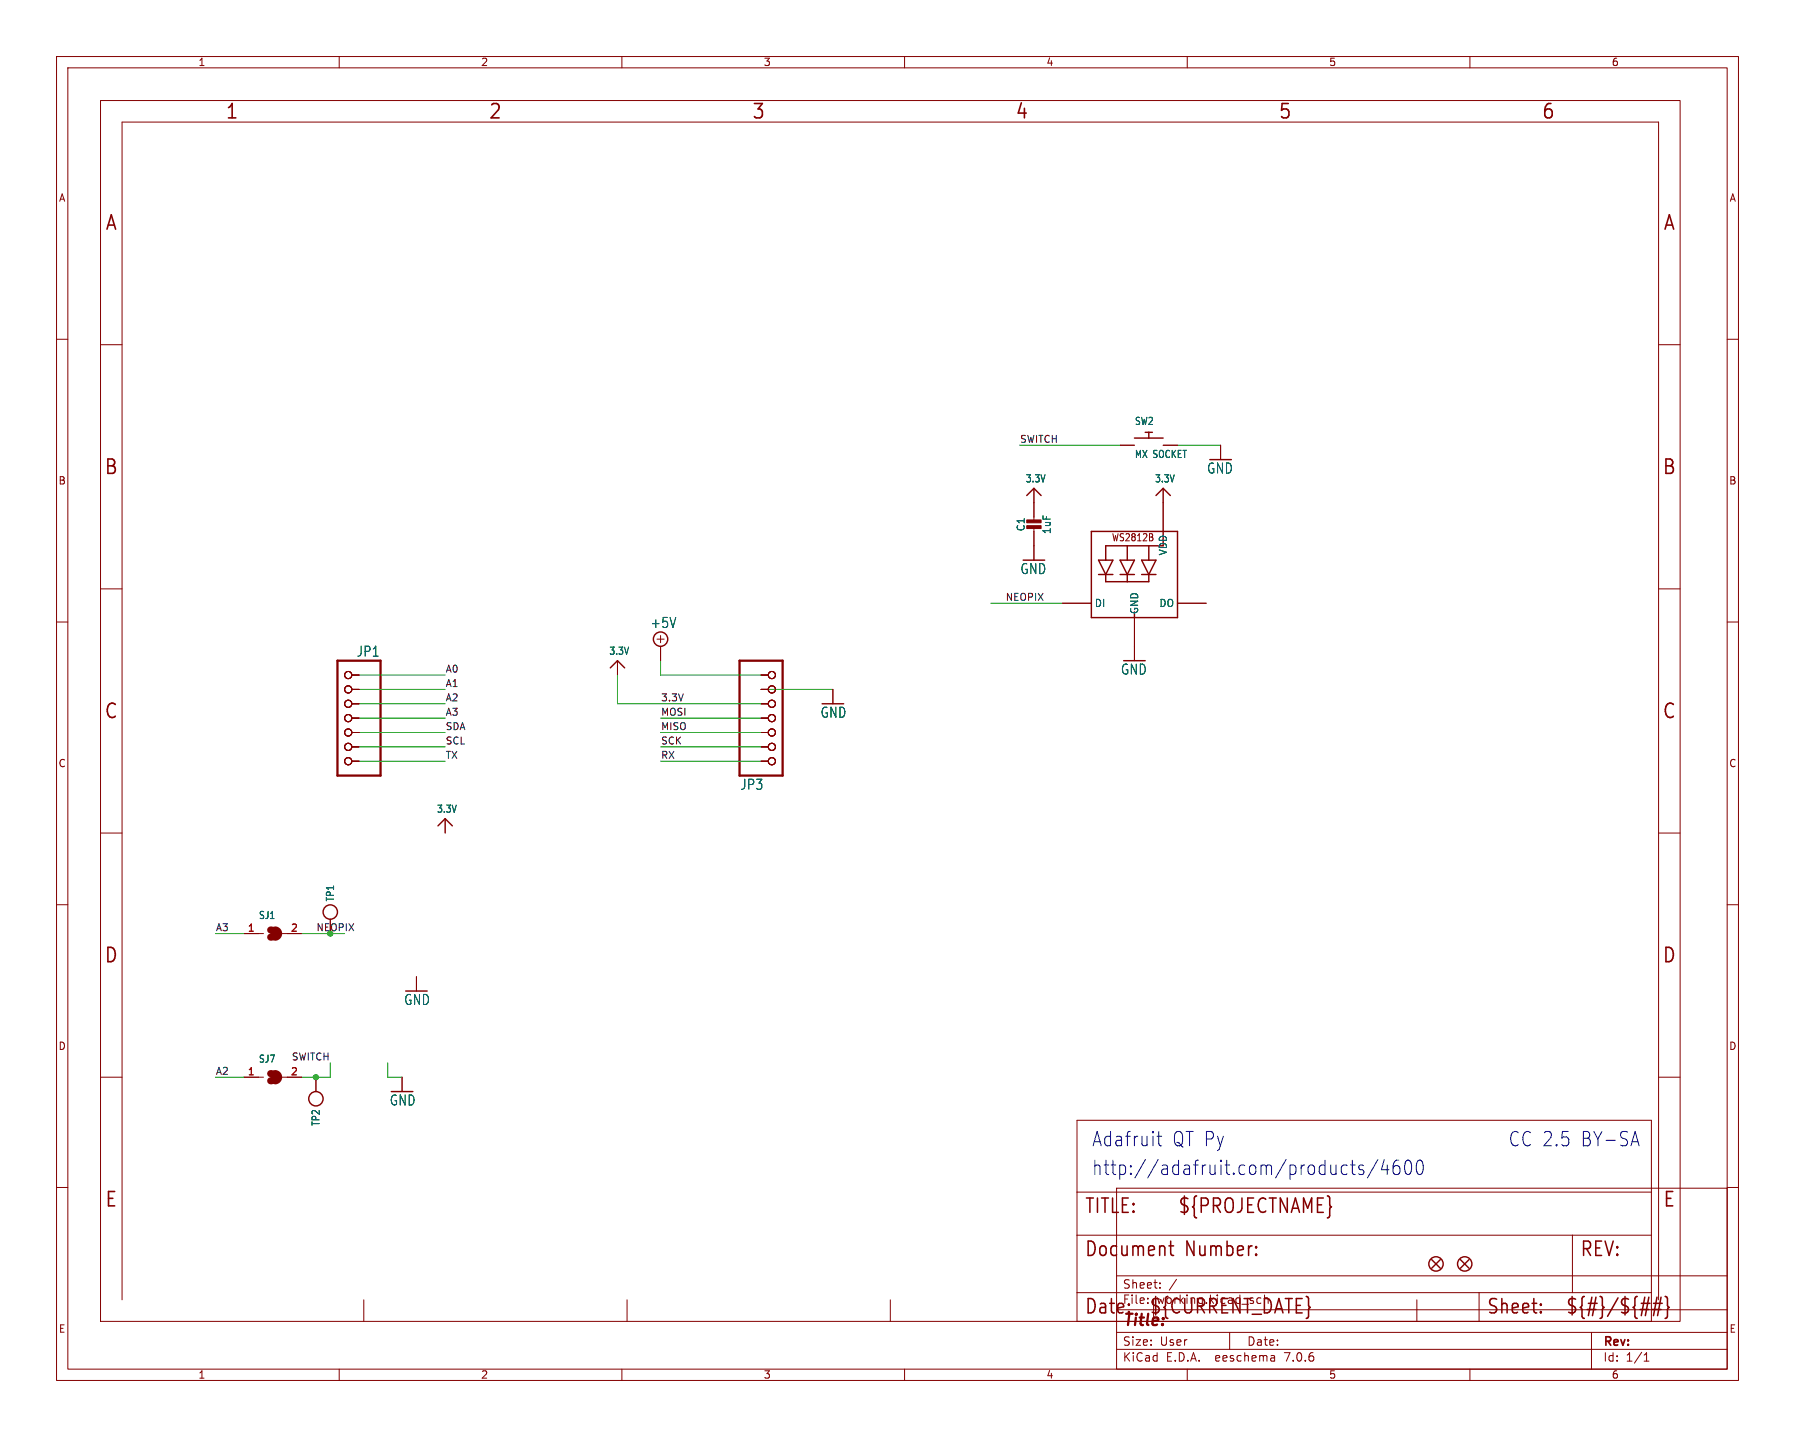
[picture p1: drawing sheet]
<svg xmlns="http://www.w3.org/2000/svg" width="317mm" height="254mm" viewBox="0 0 317 254" stroke-linecap="round" stroke-linejoin="round" font-family="sans-serif">
<g fill="none" stroke="#840000" stroke-width=".18">
<path d="M10 10h297.5v234.1h-297.5zM12 12h293.5v230.1h-293.5zM17.8 17.8h279.4v215.9h-279.4zM60 10v2M110 10v2M160 10v2M210 10v2M260 10v2M10 60h2M305.5 60h2M17.8 61h3.8M198.1 78.7h2.6"/>
<path d="M205.7 78.7h2.6M215.9 78.7v2.6M293.4 61h3.8M182.9 86.4v5.8M182.9 93.2v5.9M203.9 95.1v.4M205.7 86.4v7.6M10 110h2M17.8 104.1h3.8M62.2 119.4h1.3M109.2 116.8v2.6M116.2 113h1.3"/>
<path d="M116.8 112.4v1.3M116.8 114.3v2.5M134.6 119.4h1.3M188 106.7h5M200.7 109.2v7.6M208.3 106.7h5.1M293.4 104.1h3.8M305.5 110h2M62.2 121.9h1.3M62.2 124.5h1.3M62.2 127h1.3M62.2 129.5h1.3"/>
<path d="M62.2 132.1h1.3M62.2 134.6h1.3M134.6 121.9h1.3M134.6 124.5h1.3M134.6 127h1.3M134.6 129.5h1.3M134.6 132.1h1.3M134.6 134.6h1.3M147.3 121.9v2.6M10 160h2M17.8 147.3h3.8M78.7 144.8v2.5"/>
<path d="M293.4 147.3h3.8M305.5 160h2M43.2 165.1h3.4M49.9 165.1h3.4M58.4 162.6v2.5M73.7 172.7v2.6M17.8 190.5h3.8M43.2 190.5h3.4M49.9 190.5h3.4M55.9 190.5v2.5M71.1 190.5v2.5M190.5 198.1h101.6v35.6h-101.6z"/>
<path d="M293.4 190.5h3.8M10 210h2M190.5 210.8h101.6M190.5 218.4h101.6M197.5 210.1h108v32h-108zM278.1 218.4v10.2M305.5 210h2M21.6 229.9v-208.3h271.8v208.3M64.3 229.9v3.8M110.9 229.9v3.8M157.5 229.9v3.8M190.5 228.6h101.6"/>
<path d="M197.5 238.6h108M197.5 235.6h108M197.5 231.6h108M197.5 225.6h108M205.2 227.7v.1M205.2 226.9v.1M208.1 226.2l-1.3 2M217.5 235.6v3M225.4 239.8l.1 .9M250.6 229.9v3.8M261.6 228.6v5.1M281.5 235.6v6.5"/>
<path d="M290.8 239.6l.4-.4v1.5M60 242.1v2M110 242.1v2M160 242.1v2M210 242.1v2M225.5 240.6l-.2 .1M225.5 240.1h-.2M260 242.1v2M290.8 240.7h.9"/>
<circle cx="61.6" cy="119.4" r=".63"/>
<circle cx="136.5" cy="119.4" r=".63"/>
<circle cx="61.6" cy="132.1" r=".63"/>
<circle cx="61.6" cy="129.5" r=".63"/>
<circle cx="61.6" cy="124.5" r=".63"/>
<circle cx="61.6" cy="134.6" r=".63"/>
<circle cx="61.6" cy="121.9" r=".63"/>
<circle cx="61.6" cy="127" r=".63"/>
<circle cx="136.5" cy="134.6" r=".63"/>
<circle cx="136.5" cy="124.5" r=".63"/>
<circle cx="136.5" cy="121.9" r=".63"/>
<circle cx="136.5" cy="132.1" r=".63"/>
<circle cx="136.5" cy="127" r=".63"/>
<circle cx="136.5" cy="129.5" r=".63"/>
</g>
<g fill="none" stroke="#840000" stroke-width=".25">
<path d="M200.7 77.5h5M202.6 76.5h1.2M203.2 76.5v1M181.6 87.6l1.3-1.2 1.2 1.2M193 94h15.3v15.2h-15.3zM194.3 99.1h2.5l-1.2 2.5zM198.1 99.1h2.6l-1.3 2.5zM199.4 96.5v2.6M201.9 99.1h2.6l-1.3 2.5zM203.2 96.5v2.6M204.5 87.6l1.2-1.2 1.3 1.2M205.7 94v2.5h-10.1v2.6"/>
<path d="M107.9 118.1l1.3-1.3 1.3 1.3M194.3 101.6h2.5M195.6 101.6v1.3h7.6v-1.3M198.1 101.6h2.6M199.4 101.6v1.3M201.9 101.6h2.6M77.5 146l1.2-1.2 1.3 1.2M253.2 222.8l1.6 1.5M254.8 222.8l-1.6 1.5M258.3 222.8l1.5 1.5M259.8 222.8l-1.5 1.5"/>
<circle cx="116.8" cy="113" r="1.27"/>
<circle cx="58.4" cy="161.3" r="1.27"/>
<circle cx="55.9" cy="194.3" r="1.27"/>
<circle cx="254" cy="223.5" r="1.27"/>
<circle cx="259.1" cy="223.5" r="1.27"/>
</g>
<g fill="none" stroke="#840000" stroke-width=".27">
<path d="M207.1 219.5v2.2l.1 .2 .4 .1M206.8 220.3h.8M222.2 221.8l.1 .1-.1 .1M222.2 221.8l-.1 .1 .1 .1M222.2 220.4v.3M222.2 221.8v.2M222.2 220.4l.1 .2-.1 .1M222.2 220.4l-.1 .2 .1 .1M272.5 231.9l.1 .2-.1 .1M272.5 230.6l.1 .1-.1 .2M290.1 231.6h1.5M290.3 230.5h1.6"/>
<path d="M291.6 229.4l-.6 3.3M292.3 231.6h1.5M292.5 230.5h1.5M293.1 229.4l-.6 3.3M293.8 229.4l-.6 3.3M294.5 229.3l.3 .1 .1 .2v1.3l.3 .3-.3 .4v1.2l-.1 .2-.3 .1"/>
</g>
<path d="M47.9 164.5a.64 .64 0 0 1 .6 .6 .64 .64 0 0 1-.6 .6M48.6 164.5a.64 .64 0 0 1 .7 .6 .64 .64 0 0 1-.7 .6M47.9 189.9a.64 .64 0 0 1 .6 .6 .64 .64 0 0 1-.6 .6M48.6 189.9a.64 .64 0 0 1 .7 .6 .64 .64 0 0 1-.7 .6" fill="none" stroke="#840000" stroke-width="1.3"/>
<path d="M59.7 116.8h7.6v20.4h-7.6zM130.8 116.8h7.6v20.4h-7.6z" fill="none" stroke="#840000" stroke-width=".41"/>
<g fill="#840000" stroke="#840000" stroke-width=".18">
<path d="M181.6 93h2.5v.5h-2.5z"/>
<path d="M181.6 91.9h2.5v.6h-2.5z"/>
</g>
<g fill="none" stroke="#0000c2" stroke-width=".18">
<path d="M204.7 200.9h.8M205 200.1v2.2l.1 .2 .4 .1M238.1 206l.2 .1M238.3 207.6l-.2 .1M238.9 206h.8M239.2 205.2v2.1l.1 .3 .4 .1M241.2 206.1l-.6-.1a.44 .44 0 0 0-.3 .4 .44 .44 0 0 0 .3 .5h.3a.44 .44 0 0 1 .4 .4 .44 .44 0 0 1-.4 .4l-.6-.1M243.7 205.1l-1.8 3.2M244.9 205.1l-.6 1.8h1.4M245.4 206v1.7M247.4 205.2a.9 .9 0 0 0-1 1.1v.9l.2 .4 .6 .1 .3-.2 .1-.9-.2-.3-.6-.2-.4 .5M248.8 205.3a.49 .49 0 0 1 .5-.1 .49 .49 0 0 1 .3 .5 1.62 1.62 0 0 1-.4 2 .56 .56 0 0 1-.6-.5 2.27 2.27 0 0 1 .2-1.9z"/>
<path d="M250.8 205.3a.49 .49 0 0 1 .5-.1 .49 .49 0 0 1 .3 .5 1.62 1.62 0 0 1-.4 2 .56 .56 0 0 1-.6-.5 2.27 2.27 0 0 1 .2-1.9zM288.7 201.9h1M289.2 200.1l.7 2.5"/>
</g>
<g fill="none" stroke="#009600" stroke-width=".18">
<path d="M180.3 78.7h17.8M208.3 78.7h7.6M63.5 119.4h15.2M109.2 119.4v5.1h25.4M116.8 116.8v2.6h17.8M175.3 106.7h12.7M63.5 121.9h15.2M63.5 134.6h15.2M63.5 129.5h15.2M63.5 132.1h15.2M63.5 124.5h15.2M63.5 127h15.2"/>
<path d="M116.8 134.6h17.8M116.8 129.5h17.8M116.8 132.1h17.8M116.8 127h17.8M134.6 121.9h12.7M38.1 165.1h5.1M53.3 165.1h5.1M38.1 190.5h5.1M58.4 188v2.5h-5.1M68.6 188v2.5h2.5"/>
</g>
<g fill="#009600" stroke="#009600" stroke-width=".18">
<circle cx="55.9" cy="190.5" r=".46"/>
<circle cx="58.4" cy="165.1" r=".46"/>
</g>
<g font-size="3.5" fill="#840000">
<text x="39.8" y="21.4">1</text>
<text x="86.3" y="21.4">2</text>
<text x="132.9" y="21.4">3</text>
<text x="179.5" y="21.4">4</text>
<text x="226" y="21.4">5</text>
<text x="272.6" y="21.4">6</text>
<text x="18.5" y="41.1">A</text>
<text x="294.1" y="41.1">A</text>
<text x="18.3" y="84.2">B</text>
<text x="293.9" y="84.2">B</text>
<text x="18.3" y="127.4">C</text>
<text x="293.9" y="127.4">C</text>
<text x="18.3" y="170.6">D</text>
<text x="293.9" y="170.6">D</text>
<text x="18.5" y="213.8">E</text>
<text x="191.8" y="214.9">TITLE:</text>
<text x="208.3" y="214.9">${PROJECTNAME}</text>
<text x="294" y="213.8">E</text>
<text x="191.8" y="222.5">Document</text>
<text x="209.6" y="222.5">Number:</text>
<text x="279.4" y="222.5">REV:</text>
<text x="191.8" y="232.7">Date:</text>
<text x="203.2" y="232.7">${CURRENT_DATE}</text>
<text x="262.9" y="232.7">Sheet:</text>
<text x="276.9" y="232.7">${#}/${##}</text>
</g>
<g font-size="3.5" fill="#0000c2">
<text x="193" y="203">Adafruit</text>
<text x="207.3" y="203">QT Py</text>
<text x="266.7" y="203">CC 2.5</text>
<text x="279.5" y="203">BY-SA</text>
<text x="193" y="208">http://adafruit.com/products/4600</text>
</g>
<text font-size="2.8" fill="#840000" x="198.5" y="235">Title:</text>
<g font-size="2.5" fill="#006464">
<text x="213.4" y="84">GND</text>
<text x="180.4" y="101.7">GND</text>
<text x="115" y="111.3">+5V</text>
<text x="63" y="116.3">JP1</text>
<text x="198.2" y="119.5">GND</text>
<text x="145" y="127.1">GND</text>
<text x="130.9" y="139.9">JP3</text>
<text x="71.4" y="177.9">GND</text>
<text x="68.8" y="195.7">GND</text>
</g>
<g font-size="2.1" fill="#840000">
<text x="198.5" y="230.8">File:</text>
<text x="198.5" y="228.1">Sheet:</text>
<text x="204.6" y="230.8">working.kicad_sch</text>
<text x="198.5" y="238.2">Size:</text>
<text x="205.2" y="238.2">User</text>
<text x="220.5" y="238.2">Date:</text>
<text x="283.5" y="238.4">Rev:</text>
<text x="198.5" y="241">KiCad</text>
<text x="206.2" y="241">E.D.A.</text>
<text x="215.1" y="241">eeschema</text>
<text x="227.5" y="241">7.0.6</text>
<text x="283.5" y="241">Id:</text>
<text x="287.6" y="241">1/1</text>
</g>
<g font-size="1.8" fill="#840000">
<text x="35" y="11.9">1</text>
<text x="85" y="11.9">2</text>
<text x="135" y="11.9">3</text>
<text x="185" y="11.9">4</text>
<text x="235" y="11.9">5</text>
<text x="285" y="11.9">6</text>
<text x="10.3" y="35.9">A</text>
<text x="305.8" y="35.9">A</text>
<text x="10.3" y="85.9">B</text>
<text x="305.8" y="85.9">B</text>
<text x="196.6" y="95.9">WS2812B</text>
<text x="10.3" y="135.9">C</text>
<text x="305.8" y="135.9">C</text>
<text x="10.3" y="185.9">D</text>
<text x="305.8" y="185.9">D</text>
<text x="10.3" y="235.9">E</text>
<text x="305.8" y="235.9">E</text>
<text x="35" y="244">1</text>
<text x="85" y="244">2</text>
<text x="135" y="244">3</text>
<text x="185" y="244">4</text>
<text x="235" y="244">5</text>
<text x="285" y="244">6</text>
</g>
<g font-size="1.8" fill="#006464">
<text x="200.6" y="75.4">SW2</text>
<text x="200.6" y="81.2">MX SOCKET</text>
<text x="181.3" y="85.5">3.3V</text>
<text x="204.2" y="85.5">3.3V</text>
<text x="181.5" y="94.1" transform="rotate(-90 181.5 94.1)">C1</text>
<text x="186" y="94.6" transform="rotate(-90 186 94.6)">1uF</text>
<text x="206.6" y="98.3" transform="rotate(-90 206.6 98.3)">VDD</text>
<text x="193.5" y="107.5">DI</text>
<text x="205" y="107.5">DO</text>
<text x="201.5" y="108.7" transform="rotate(-90 201.5 108.7)">GND</text>
<text x="107.7" y="116">3.3V</text>
<text x="77.2" y="143.9">3.3V</text>
<text x="59.3" y="159.5" transform="rotate(-90 59.3 159.5)">TP1</text>
<text x="45.7" y="162.7">SJ1</text>
<text x="45.7" y="188.1">SJ7</text>
<text x="56.7" y="199.2" transform="rotate(-90 56.7 199.2)">TP2</text>
</g>
<g font-size="1.8" fill="#a90000">
<text x="43.7" y="164.8">1</text>
<text x="51.4" y="164.8">2</text>
<text x="43.7" y="190.2">1</text>
<text x="51.4" y="190.2">2</text>
</g>
<g font-size="1.7" fill="#0f0f0f">
<text x="180.3" y="78.4">SWITCH</text>
<text x="177.8" y="106.3">NEOPIX</text>
<text x="78.7" y="119">A0</text>
<text x="78.7" y="124.1">A2</text>
<text x="78.7" y="121.6">A1</text>
<text x="116.8" y="124.1">3.3V</text>
<text x="78.7" y="131.7">SCL</text>
<text x="78.7" y="126.7">A3</text>
<text x="78.7" y="129.2">SDA</text>
<text x="116.8" y="131.7">SCK</text>
<text x="116.8" y="129.2">MISO</text>
<text x="116.8" y="126.7">MOSI</text>
<text x="78.7" y="134.3">TX</text>
<text x="116.8" y="134.3">RX</text>
<text x="38.1" y="164.8">A3</text>
<text x="38.1" y="190.2">A2</text>
<text x="51.5" y="187.6">SWITCH</text>
</g>
<text font-size="1.7" fill="#009600" x="55.9" y="164.8">NEOPIX</text>
</svg>
